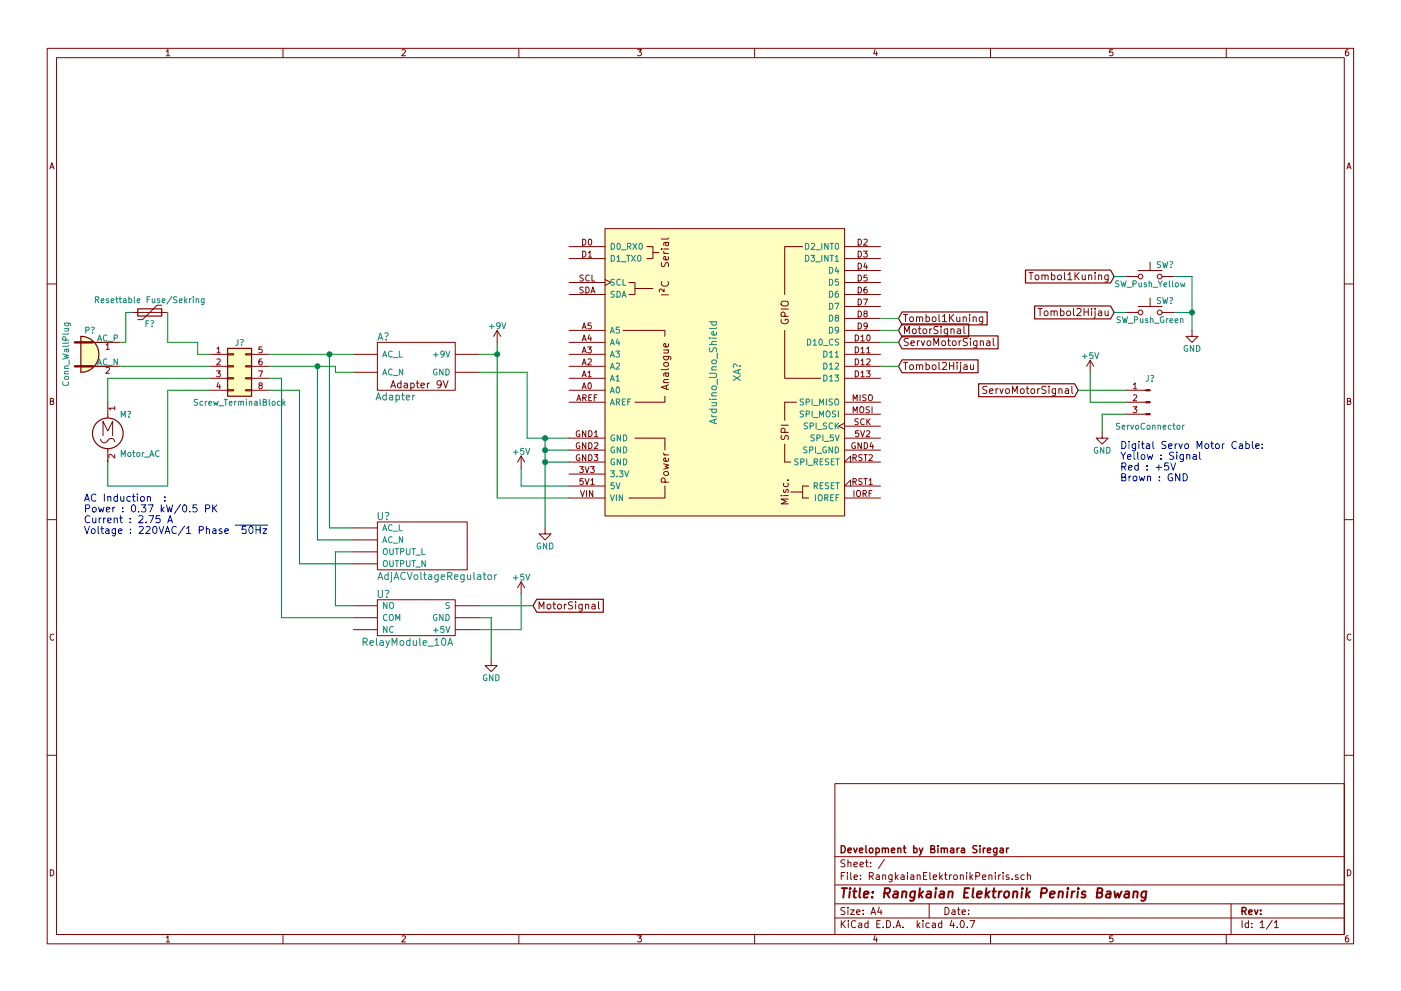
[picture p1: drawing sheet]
EESchema Schematic File Version 2
LIBS:power
LIBS:device
LIBS:switches
LIBS:relays
LIBS:motors
LIBS:transistors
LIBS:conn
LIBS:linear
LIBS:regul
LIBS:74xx
LIBS:cmos4000
LIBS:adc-dac
LIBS:memory
LIBS:xilinx
LIBS:microcontrollers
LIBS:dsp
LIBS:microchip
LIBS:analog_switches
LIBS:motorola
LIBS:texas
LIBS:intel
LIBS:audio
LIBS:interface
LIBS:digital-audio
LIBS:philips
LIBS:display
LIBS:cypress
LIBS:siliconi
LIBS:opto
LIBS:atmel
LIBS:contrib
LIBS:valves
LIBS:adapter
LIBS:arduino
LIBS:adjacvoltageregulator
LIBS:relaymodule
LIBS:RangkaianElektronikPeniris-cache
EELAYER 25 0
EELAYER END
$Descr A4 11693 8268
encoding utf-8
Sheet 1 1
Title "Rangkaian Elektronik Peniris Bawang"
Date ""
Rev ""
Comp "Development by Bimara Siregar"
Comment1 ""
Comment2 ""
Comment3 ""
Comment4 ""
$EndDescr
$Comp
L Adapter A?
U 1 1
P 3500 3200
F 0 "A?" H 3200 3600 60  0000 C CNN
F 1 "Adapter" H 3300 3100 60  0000 C CNN
F 2 "" H 3400 3200 60  0001 C CNN
F 3 "" H 3400 3200 60  0001 C CNN
	1    3500 3200
	1    0    0    -1  
$EndComp
$Comp
L Arduino_Uno_Shield XA?
U 1 1
P 6050 3100
F 0 "XA?" V 6150 3100 60  0000 C CNN
F 1 "Arduino_Uno_Shield" V 5950 3100 60  0000 C CNN
F 2 "" H 7850 6850 60  0001 C CNN
F 3 "" H 7850 6850 60  0001 C CNN
	1    6050 3100
	1    0    0    -1  
$EndComp
$Comp
L Conn_01x03_Male J?
U 1 1
P 9600 3350
F 0 "J?" H 9600 3550 50  0000 C CNN
F 1 "ServoConnector" H 9600 3150 50  0000 C CNN
F 2 "" H 9600 3350 50  0001 C CNN
F 3 "" H 9600 3350 50  0001 C CNN
	1    9600 3350
	-1   0    0    -1  
$EndComp
$Comp
L AdjACVoltageRegulator U?
U 1 1
P 3350 4600
F 0 "U?" H 3200 4900 60  0000 C CNN
F 1 "AdjACVoltageRegulator" H 3650 4400 60  0000 C CNN
F 2 "" H 3350 4600 60  0001 C CNN
F 3 "" H 3350 4600 60  0001 C CNN
	1    3350 4600
	1    0    0    -1  
$EndComp
$Comp
L Motor_AC M?
U 1 1
P 900 3550
F 0 "M?" H 1000 3650 50  0000 L CNN
F 1 "Motor_AC" H 1000 3350 50  0000 L TNN
F 2 "" H 900 3460 50  0001 C CNN
F 3 "" H 900 3460 50  0001 C CNN
	1    900  3550
	1    0    0    -1  
$EndComp
Wire Wire Line
	4000 2950 4150 2950
Wire Wire Line
	4150 2850 4150 2950
Wire Wire Line
	4150 2950 4150 4150
Wire Wire Line
	4150 4150 4750 4150
$Comp
L Conn_WallPlug P?
U 1 1
P 800 2950
F 0 "P?" H 750 3125 50  0000 C BNN
F 1 "Conn_WallPlug" V 575 2950 50  0000 C BNN
F 2 "" H 1200 2950 50  0001 C CNN
F 3 "" H 1200 2950 50  0001 C CNN
	1    800  2950
	1    0    0    -1  
$EndComp
$Comp
L Conn_02x04_Top_Bottom J?
U 1 1
P 1950 3050
F 0 "J?" H 2000 3250 50  0000 C CNN
F 1 "Screw_TerminalBlock" H 2000 2750 50  0000 C CNN
F 2 "" H 1950 3050 50  0001 C CNN
F 3 "" H 1950 3050 50  0001 C CNN
	1    1950 3050
	1    0    0    -1  
$EndComp
Wire Wire Line
	2250 3050 2650 3050
Wire Wire Line
	2650 3050 2800 3050
Wire Wire Line
	2950 3100 2800 3100
Wire Wire Line
	2800 3100 2800 3050
Wire Wire Line
	1000 3050 1750 3050
Wire Wire Line
	900  3350 900  3150
Wire Wire Line
	900  3150 1750 3150
Wire Wire Line
	900  3850 900  4050
Wire Wire Line
	900  4050 1400 4050
Wire Wire Line
	1400 4050 1400 3250
Wire Wire Line
	1400 3250 1750 3250
Wire Wire Line
	4000 3100 4400 3100
Wire Wire Line
	4400 3100 4400 3650
Wire Wire Line
	4400 3650 4550 3650
Wire Wire Line
	4550 3650 4750 3650
$Comp
L GND #PWR01
U 1 1
P 4550 4400
F 0 "#PWR01" H 4550 4150 50  0001 C CNN
F 1 "GND" H 4550 4250 50  0000 C CNN
F 2 "" H 4550 4400 50  0001 C CNN
F 3 "" H 4550 4400 50  0001 C CNN
	1    4550 4400
	1    0    0    -1  
$EndComp
Wire Wire Line
	4550 3650 4550 3750
Wire Wire Line
	4550 3750 4550 3850
Wire Wire Line
	4550 3850 4550 4400
Connection ~ 4550 3650
Wire Wire Line
	4750 3750 4550 3750
Connection ~ 4550 3750
Wire Wire Line
	4750 3850 4550 3850
Connection ~ 4550 3850
$Comp
L +5V #PWR02
U 1 1
P 4350 3900
F 0 "#PWR02" H 4350 3750 50  0001 C CNN
F 1 "+5V" H 4350 4040 50  0000 C CNN
F 2 "" H 4350 3900 50  0001 C CNN
F 3 "" H 4350 3900 50  0001 C CNN
	1    4350 3900
	1    0    0    -1  
$EndComp
Wire Wire Line
	4350 3900 4350 4050
Wire Wire Line
	4350 4050 4750 4050
$Comp
L +9V #PWR03
U 1 1
P 4150 2850
F 0 "#PWR03" H 4150 2700 50  0001 C CNN
F 1 "+9V" H 4150 2990 50  0000 C CNN
F 2 "" H 4150 2850 50  0001 C CNN
F 3 "" H 4150 2850 50  0001 C CNN
	1    4150 2850
	1    0    0    -1  
$EndComp
Connection ~ 4150 2950
Wire Wire Line
	2250 2950 2750 2950
Wire Wire Line
	2750 2950 2950 2950
$Comp
L SW_Push SW?
U 1 1
P 9600 2300
F 0 "SW?" H 9650 2400 50  0000 L CNN
F 1 "SW_Push_Yellow" H 9600 2240 50  0000 C CNN
F 2 "" H 9600 2500 50  0001 C CNN
F 3 "" H 9600 2500 50  0001 C CNN
	1    9600 2300
	1    0    0    -1  
$EndComp
$Comp
L SW_Push SW?
U 1 1
P 9600 2600
F 0 "SW?" H 9650 2700 50  0000 L CNN
F 1 "SW_Push_Green" H 9600 2540 50  0000 C CNN
F 2 "" H 9600 2800 50  0001 C CNN
F 3 "" H 9600 2800 50  0001 C CNN
	1    9600 2600
	1    0    0    -1  
$EndComp
$Comp
L RelayModule U?
U 1 1
P 3300 5150
F 0 "U?" H 3200 5350 60  0000 C CNN
F 1 "RelayModule_10A" H 3400 4950 60  0000 C CNN
F 2 "" H 3300 5150 60  0001 C CNN
F 3 "" H 3300 5150 60  0001 C CNN
	1    3300 5150
	1    0    0    -1  
$EndComp
Wire Wire Line
	2950 5150 2350 5150
Wire Wire Line
	2350 5150 2350 3150
Wire Wire Line
	2350 3150 2250 3150
Wire Wire Line
	2250 3250 2500 3250
Wire Wire Line
	2500 3250 2500 4700
Wire Wire Line
	2500 4700 2950 4700
Wire Wire Line
	2950 4600 2800 4600
Wire Wire Line
	2800 4600 2800 5050
Wire Wire Line
	2800 5050 2950 5050
Wire Wire Line
	2950 4400 2750 4400
Wire Wire Line
	2750 4400 2750 2950
Connection ~ 2750 2950
Wire Wire Line
	2950 4500 2650 4500
Wire Wire Line
	2650 4500 2650 3050
Connection ~ 2650 3050
Text GLabel 7500 2750 2    60   Input ~ 0
MotorSignal
Wire Wire Line
	7350 2750 7500 2750
Text GLabel 4450 5050 2    60   Input ~ 0
MotorSignal
Wire Wire Line
	4000 5050 4450 5050
$Comp
L +5V #PWR04
U 1 1
P 4350 4950
F 0 "#PWR04" H 4350 4800 50  0001 C CNN
F 1 "+5V" H 4350 5090 50  0000 C CNN
F 2 "" H 4350 4950 50  0001 C CNN
F 3 "" H 4350 4950 50  0001 C CNN
	1    4350 4950
	1    0    0    -1  
$EndComp
Wire Wire Line
	4350 4950 4350 5250
Wire Wire Line
	4350 5250 4000 5250
$Comp
L GND #PWR05
U 1 1
P 4100 5500
F 0 "#PWR05" H 4100 5250 50  0001 C CNN
F 1 "GND" H 4100 5350 50  0000 C CNN
F 2 "" H 4100 5500 50  0001 C CNN
F 3 "" H 4100 5500 50  0001 C CNN
	1    4100 5500
	1    0    0    -1  
$EndComp
Wire Wire Line
	4000 5150 4100 5150
Wire Wire Line
	4100 5150 4100 5500
Text GLabel 7500 2650 2    60   Input ~ 0
Tombol1Kuning
Wire Wire Line
	7500 2650 7350 2650
Text GLabel 7500 3050 2    60   Input ~ 0
Tombol2Hijau
Wire Wire Line
	7350 3050 7500 3050
Text GLabel 7500 2850 2    60   Input ~ 0
ServoMotorSignal
Wire Wire Line
	7350 2850 7500 2850
$Comp
L GND #PWR06
U 1 1
P 9950 2750
F 0 "#PWR06" H 9950 2500 50  0001 C CNN
F 1 "GND" H 9950 2600 50  0000 C CNN
F 2 "" H 9950 2750 50  0001 C CNN
F 3 "" H 9950 2750 50  0001 C CNN
	1    9950 2750
	1    0    0    -1  
$EndComp
Wire Wire Line
	9800 2300 9950 2300
Wire Wire Line
	9950 2300 9950 2600
Wire Wire Line
	9950 2600 9950 2750
Wire Wire Line
	9800 2600 9950 2600
Connection ~ 9950 2600
Text GLabel 9300 2300 0    60   Input ~ 0
Tombol1Kuning
Wire Wire Line
	9300 2300 9400 2300
Text GLabel 9300 2600 0    60   Input ~ 0
Tombol2Hijau
Wire Wire Line
	9300 2600 9400 2600
$Comp
L +5V #PWR07
U 1 1
P 9100 3100
F 0 "#PWR07" H 9100 2950 50  0001 C CNN
F 1 "+5V" H 9100 3240 50  0000 C CNN
F 2 "" H 9100 3100 50  0001 C CNN
F 3 "" H 9100 3100 50  0001 C CNN
	1    9100 3100
	1    0    0    -1  
$EndComp
Wire Wire Line
	9100 3100 9100 3350
Wire Wire Line
	9100 3350 9400 3350
$Comp
L GND #PWR08
U 1 1
P 9200 3600
F 0 "#PWR08" H 9200 3350 50  0001 C CNN
F 1 "GND" H 9200 3450 50  0000 C CNN
F 2 "" H 9200 3600 50  0001 C CNN
F 3 "" H 9200 3600 50  0001 C CNN
	1    9200 3600
	1    0    0    -1  
$EndComp
Wire Wire Line
	9400 3450 9200 3450
Wire Wire Line
	9200 3450 9200 3600
Text GLabel 9000 3250 0    60   Input ~ 0
ServoMotorSignal
Wire Wire Line
	9000 3250 9400 3250
Text Notes 9350 4100 0    60   ~ 0
Digital Servo Motor Cable:\nYellow : Signal\nRed : +5V\nBrown : GND\n\n
Text Notes 700  4450 0    60   ~ 0
AC Induction  : \nPower : 0.37 kW/0.5 PK\nCurrent : 2.75 A\nVoltage : 220VAC/1 Phase ~ 50Hz\n
Wire Wire Line
	1650 2850 1650 2950
Wire Wire Line
	1650 2950 1750 2950
$Comp
L Polyfuse F?
U 1 1
P 1250 2600
F 0 "F?" V 1150 2600 50  0000 C CNN
F 1 "Resettable Fuse/Sekring" V 1350 2600 50  0000 C CNN
F 2 "" H 1300 2400 50  0001 L CNN
F 3 "" H 1250 2600 50  0001 C CNN
	1    1250 2600
	0    -1   -1   0   
$EndComp
Wire Wire Line
	1100 2600 1050 2600
Wire Wire Line
	1050 2600 1050 2850
Wire Wire Line
	1050 2850 1000 2850
Wire Wire Line
	1400 2600 1400 2850
Wire Wire Line
	1400 2850 1650 2850
$EndSCHEMATC
